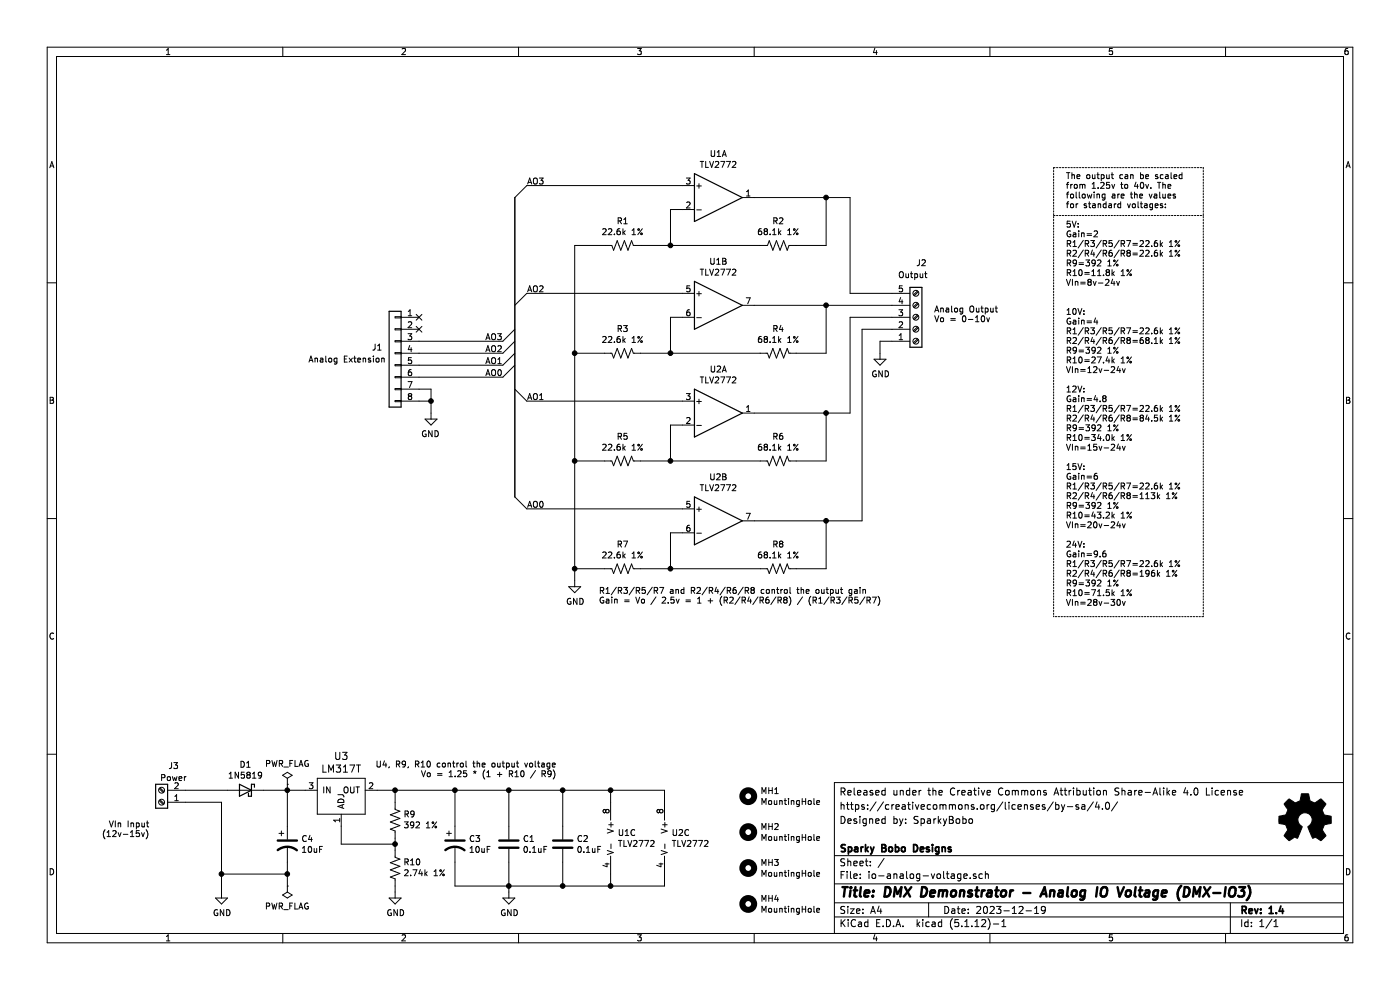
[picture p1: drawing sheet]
EESchema Schematic File Version 4
LIBS:io-analog-voltage-cache
EELAYER 26 0
EELAYER END
$Descr A4 11693 8268
encoding utf-8
Sheet 1 1
Title "DMX Demonstrator - Analog IO Voltage (DMX-IO3)"
Date "2023-12-19"
Rev "1.4"
Comp "Crazy Giraffe Software"
Comment1 ""
Comment2 "Designed by: SparkyBobo"
Comment3 "https://creativecommons.org/licenses/by-sa/4.0/"
Comment4 "Released under the Creative Commons Attribution Share-Alike 4.0 License"
$EndDescr
Wire Wire Line
	2400 7300 1850 7300
Wire Wire Line
	2400 7400 2400 7300
$Comp
L power:PWR_FLAG #FLG?
U 1 1
P 2400 7400
AR Path="/647E1209/647F56D0" Ref="#FLG?"  Part="1" 
AR Path="/647F56D0" Ref="#FLG0101"  Part="1" 
F 0 "#FLG0101" H 2400 7475 50  0001 C CNN
F 1 "PWR_FLAG" H 2400 7573 50  0000 C CNN
F 2 "" H 2400 7400 50  0001 C CNN
F 3 "~" H 2400 7400 50  0001 C CNN
	1    2400 7400
	-1   0    0    1   
$EndComp
$Comp
L power:GND #PWR?
U 1 1
P 7350 2950
AR Path="/647E1209/647F56EC" Ref="#PWR?"  Part="1" 
AR Path="/647F56EC" Ref="#PWR0104"  Part="1" 
F 0 "#PWR0104" H 7350 2700 50  0001 C CNN
F 1 "GND" H 7355 2777 50  0000 C CNN
F 2 "" H 7350 2950 50  0001 C CNN
F 3 "" H 7350 2950 50  0001 C CNN
	1    7350 2950
	1    0    0    -1  
$EndComp
Wire Wire Line
	7350 2950 7350 2850
$Comp
L Connector:Screw_Terminal_01x05 J?
U 1 1
P 7650 2650
AR Path="/647E1209/647F56F3" Ref="J?"  Part="1" 
AR Path="/647F56F3" Ref="J2"  Part="1" 
F 0 "J2" H 7650 2200 50  0000 L CNN
F 1 "Output" H 7500 2300 50  0000 L CNN
F 2 "Connector_Phoenix_MC:PhoenixContact_MC_1,5_5-G-3.81_1x05_P3.81mm_Horizontal" H 7650 2650 50  0001 C CNN
F 3 "~" H 7650 2650 50  0001 C CNN
F 4 "277-1109-ND" H 9100 3150 50  0001 C CNN "Digi-Key_PN"
F 5 "en/products/detail/phoenix-contact/1757271/260477" H 9100 3150 50  0001 C CNN "DK_Detail_Page"
F 6 "651-1757271" H 9100 3150 50  0001 C CNN "MO_PN"
F 7 "https://www.mouser.com/ProductDetail/Phoenix-Contact/1757271?qs=uD%2FdkN7XIa3szA65xzhSaQ%3D%3D" H 9100 3150 50  0001 C CNN "MO_Detail_Page"
F 8 "Screw Terminal" H 7650 2650 50  0001 C CNN "Description"
	1    7650 2650
	1    0    0    1   
$EndComp
$Comp
L Device:CP1 C?
U 1 1
P 3800 7050
AR Path="/647E1209/647F56FA" Ref="C?"  Part="1" 
AR Path="/647F56FA" Ref="C3"  Part="1" 
F 0 "C3" H 3915 7096 50  0000 L CNN
F 1 "10uF" H 3915 7005 50  0000 L CNN
F 2 "Capacitor_THT:CP_Radial_D5.0mm_P2.50mm" H 3800 7050 50  0001 C CNN
F 3 "~" H 3800 7050 50  0001 C CNN
F 4 "COM-00523" H 4650 7000 50  0001 C CNN "SP_PN"
F 5 "https://www.sparkfun.com/products/523" H 4650 7000 50  0001 C CNN "SP_Detail_Page"
F 6 "2195" H 4650 7000 50  0001 C CNN "AF_PN"
F 7 "https://www.adafruit.com/product/2195" H 4650 7000 50  0001 C CNN "AF_Detail_Page"
F 8 "P10425CT-ND" H 4650 7000 50  0001 C CNN "Digi-Key_PN"
F 9 "en/products/detail/panasonic-electronic-components/ECA-1HM100I/268510" H 4650 7000 50  0001 C CNN "DK_Detail_Page"
F 10 "667-ECA-1HM100I" H 4650 7000 50  0001 C CNN "MO_PN"
F 11 "https://www.mouser.com/ProductDetail/Panasonic/ECA-1HM100I" H 4650 7000 50  0001 C CNN "MO_Detail_Page"
F 12 "ECA-1HM100I" H 4650 7000 50  0001 C CNN "NW_PN"
F 13 "https://www.newark.com/panasonic/eca-1hm100i/aluminum-electrolytic-capacitor/dp/48W7714?" H 4650 7000 50  0001 C CNN "NW_Page_Detail"
F 14 "Filter Capacitor" H 3800 7050 50  0001 C CNN "Description"
	1    3800 7050
	1    0    0    -1  
$EndComp
$Comp
L dk_PMIC-Voltage-Regulators-Linear:LM317T U?
U 1 1
P 2850 6600
AR Path="/647E1209/647F570A" Ref="U?"  Part="1" 
AR Path="/647F570A" Ref="U3"  Part="1" 
F 0 "U3" H 2850 6887 60  0000 C CNN
F 1 "LM317T" H 2850 6781 60  0000 C CNN
F 2 "Package_TO_SOT_THT:TO-220-3_Horizontal_TabDown" H 3050 6800 60  0001 L CNN
F 3 "http://www.st.com/content/ccc/resource/technical/document/datasheet/group1/a0/db/e6/9b/6f/9c/45/7b/CD00000455/files/CD00000455.pdf/jcr:content/translations/en.CD00000455.pdf" H 3050 6900 60  0001 L CNN
F 4 "497-1575-5-ND" H 3050 7000 60  0001 L CNN "Digi-Key_PN"
F 5 "LM317T" H 3050 7100 60  0001 L CNN "MPN"
F 6 "Integrated Circuits (ICs)" H 3050 7200 60  0001 L CNN "Category"
F 7 "PMIC - Voltage Regulators - Linear" H 3050 7300 60  0001 L CNN "Family"
F 8 "http://www.st.com/content/ccc/resource/technical/document/datasheet/group1/a0/db/e6/9b/6f/9c/45/7b/CD00000455/files/CD00000455.pdf/jcr:content/translations/en.CD00000455.pdf" H 3050 7400 60  0001 L CNN "DK_Datasheet_Link"
F 9 "/product-detail/en/stmicroelectronics/LM317T/497-1575-5-ND/591677" H 3050 7500 60  0001 L CNN "DK_Detail_Page"
F 10 "IC REG LIN POS ADJ 1.5A TO220AB" H 3050 7600 60  0001 L CNN "Description"
F 11 "STMicroelectronics" H 3050 7700 60  0001 L CNN "Manufacturer"
F 12 "Active" H 3050 7800 60  0001 L CNN "Status"
F 13 "511-LM317T" H 2950 6650 50  0001 C CNN "MO_PN"
F 14 "https://www.mouser.com/ProductDetail/STMicroelectronics/LM317T?qs=swDD%252BF%252Bps7c8uLyY%252B3mJJw%3D%3D" H 2950 6650 50  0001 C CNN "MO_Detail_Page"
	1    2850 6600
	1    0    0    -1  
$EndComp
$Comp
L Device:R_US R?
U 1 1
P 3300 6850
AR Path="/647E1209/647F5711" Ref="R?"  Part="1" 
AR Path="/647F5711" Ref="R9"  Part="1" 
F 0 "R9" H 3232 6804 50  0000 R CNN
F 1 "392 1%" H 3232 6895 50  0000 R CNN
F 2 "Resistor_THT:R_Axial_DIN0207_L6.3mm_D2.5mm_P10.16mm_Horizontal" V 3340 6840 50  0001 C CNN
F 3 "~" H 3300 6850 50  0001 C CNN
F 4 "392XBK-ND" H 3400 6900 50  0001 C CNN "Digi-Key_PN"
F 5 "en/products/detail/yageo/MFR-25FBF52-392R/12919" H 3400 6900 50  0001 C CNN "DK_Detail_Page"
F 6 "603-MFR-25FBF52-392R" H 3400 6900 50  0001 C CNN "MO_PN"
F 7 "https://www.mouser.com/ProductDetail/YAGEO/MFR-25FBF52-392R?qs=oAGoVhmvjhy6pvrooMNCwg%3D%3D" H 3400 6900 50  0001 C CNN "MO_Detail_Page"
	1    3300 6850
	-1   0    0    1   
$EndComp
$Comp
L Device:R_US R?
U 1 1
P 3300 7250
AR Path="/647E1209/647F5718" Ref="R?"  Part="1" 
AR Path="/647F5718" Ref="R10"  Part="1" 
F 0 "R10" H 3232 7204 50  0000 R CNN
F 1 "2.74k 1%" H 3232 7295 50  0000 R CNN
F 2 "Resistor_THT:R_Axial_DIN0207_L6.3mm_D2.5mm_P10.16mm_Horizontal" V 3340 7240 50  0001 C CNN
F 3 "~" H 3300 7250 50  0001 C CNN
F 4 "13-MFR-25FRF52-2K74TR-ND" H 3400 7300 50  0001 C CNN "Digi-Key_PN"
F 5 "en/products/detail/yageo/MFR-25FRF52-2K74/14933" H 3400 7300 50  0001 C CNN "DK_Detail_Page"
F 6 "603-MFR-25FRF52-2K74" H 3400 7300 50  0001 C CNN "MO_PN"
F 7 "https://www.mouser.com/ProductDetail/YAGEO/MFR-25FRF52-2K74?qs=oAGoVhmvjhwhcYVvwkvvFg%3D%3D" H 3400 7300 50  0001 C CNN "MO_Detail_Page"
	1    3300 7250
	-1   0    0    1   
$EndComp
Wire Wire Line
	3150 6600 3300 6600
Wire Wire Line
	3300 6700 3300 6600
Connection ~ 3300 6600
Wire Wire Line
	3300 6600 3800 6600
Wire Wire Line
	3300 7000 3300 7050
Wire Wire Line
	3300 7050 2850 7050
Wire Wire Line
	2850 7050 2850 6900
Connection ~ 3300 7050
Wire Wire Line
	3300 7050 3300 7100
$Comp
L power:GND #PWR?
U 1 1
P 3300 7450
AR Path="/647E1209/647F5728" Ref="#PWR?"  Part="1" 
AR Path="/647F5728" Ref="#PWR0105"  Part="1" 
F 0 "#PWR0105" H 3300 7200 50  0001 C CNN
F 1 "GND" H 3305 7277 50  0000 C CNN
F 2 "" H 3300 7450 50  0001 C CNN
F 3 "" H 3300 7450 50  0001 C CNN
	1    3300 7450
	1    0    0    -1  
$EndComp
Wire Wire Line
	3300 7450 3300 7400
Wire Wire Line
	3800 6900 3800 6600
$Comp
L Device:C C?
U 1 1
P 4250 7050
AR Path="/647E1209/647F5730" Ref="C?"  Part="1" 
AR Path="/647F5730" Ref="C1"  Part="1" 
F 0 "C1" H 4365 7096 50  0000 L CNN
F 1 "0.1uF" H 4365 7005 50  0000 L CNN
F 2 "Capacitor_THT:C_Rect_L4.6mm_W2.0mm_P2.50mm_MKS02_FKP02" H 4288 6900 50  0001 C CNN
F 3 "~" H 4250 7050 50  0001 C CNN
F 4 "Decoupling Capacitor" H 1950 7000 50  0001 C CNN "Description"
F 5 "https://www.sparkfun.com/products/8375" H 1950 7000 50  0001 C CNN "SP_Detail_Page"
F 6 "COM-08375" H 1950 7000 50  0001 C CNN "SP_PN"
F 7 "753" H 1950 7000 50  0001 C CNN "AF_PN"
F 8 "https://www.adafruit.com/product/753" H 1950 7000 50  0001 C CNN "AF_Detail_Page"
F 9 "https://www.newark.com/kemet/c315c104m5u5ta/capacitor-mlcc-z5u-100nf-50v-radial/dp/39K6432" H 1950 7000 50  0001 C CNN "NW_Detail_Page"
F 10 "13K6284" H 1950 7000 50  0001 C CNN "NW_PN"
F 11 "80-C320C104K5R7301" H 1950 7000 50  0001 C CNN "MO_PN"
F 12 "https://www.mouser.com/ProductDetail/KEMET/C320C104K5R5TA7301/?qs=cWONFOU2MXytiO%2Fz22pl%252Bg%3D%3D" H 1950 7000 50  0001 C CNN "MO_Detail_Page"
	1    4250 7050
	1    0    0    -1  
$EndComp
Wire Wire Line
	4250 6900 4250 6600
$Comp
L Graphic:Logo_Open_Hardware_Small #LOGO?
U 1 1
P 10900 6850
AR Path="/647E1209/647F577B" Ref="#LOGO?"  Part="1" 
AR Path="/647F577B" Ref="#LOGO1"  Part="1" 
F 0 "#LOGO1" H 10900 7125 50  0001 C CNN
F 1 "Logo_Open_Hardware_Small" H 10900 6625 50  0001 C CNN
F 2 "" H 10900 6850 50  0001 C CNN
F 3 "~" H 10900 6850 50  0001 C CNN
	1    10900 6850
	1    0    0    -1  
$EndComp
Wire Wire Line
	7350 2850 7450 2850
Wire Wire Line
	7450 2450 7100 2450
Wire Wire Line
	7100 2450 7100 1650
Wire Wire Line
	7450 2650 7100 2650
Wire Wire Line
	7100 2650 7100 3450
Wire Wire Line
	7450 2750 7200 2750
Wire Wire Line
	7200 2750 7200 4350
$Comp
L power:GND #PWR?
U 1 1
P 4250 7450
AR Path="/647E1209/647F5798" Ref="#PWR?"  Part="1" 
AR Path="/647F5798" Ref="#PWR0110"  Part="1" 
F 0 "#PWR0110" H 4250 7200 50  0001 C CNN
F 1 "GND" H 4255 7277 50  0000 C CNN
F 2 "" H 4250 7450 50  0001 C CNN
F 3 "" H 4250 7450 50  0001 C CNN
	1    4250 7450
	1    0    0    -1  
$EndComp
Wire Wire Line
	4250 7450 4250 7400
$Comp
L Mechanical:MountingHole MH?
U 1 1
P 6250 6950
AR Path="/647E1209/647F57D8" Ref="MH?"  Part="1" 
AR Path="/647F57D8" Ref="MH2"  Part="1" 
F 0 "MH2" H 6350 6996 50  0000 L CNN
F 1 "MountingHole" H 6350 6905 50  0000 L CNN
F 2 "MountingHole:MountingHole_3.2mm_M3" H 6250 6950 50  0001 C CNN
F 3 "~" H 6250 6950 50  0001 C CNN
	1    6250 6950
	1    0    0    -1  
$EndComp
$Comp
L Mechanical:MountingHole MH?
U 1 1
P 6250 7250
AR Path="/647E1209/647F57DF" Ref="MH?"  Part="1" 
AR Path="/647F57DF" Ref="MH3"  Part="1" 
F 0 "MH3" H 6350 7296 50  0000 L CNN
F 1 "MountingHole" H 6350 7205 50  0000 L CNN
F 2 "MountingHole:MountingHole_3.2mm_M3" H 6250 7250 50  0001 C CNN
F 3 "~" H 6250 7250 50  0001 C CNN
	1    6250 7250
	1    0    0    -1  
$EndComp
$Comp
L Mechanical:MountingHole MH?
U 1 1
P 6250 7550
AR Path="/647E1209/647F57E6" Ref="MH?"  Part="1" 
AR Path="/647F57E6" Ref="MH4"  Part="1" 
F 0 "MH4" H 6350 7596 50  0000 L CNN
F 1 "MountingHole" H 6350 7505 50  0000 L CNN
F 2 "MountingHole:MountingHole_3.2mm_M3" H 6250 7550 50  0001 C CNN
F 3 "~" H 6250 7550 50  0001 C CNN
	1    6250 7550
	1    0    0    -1  
$EndComp
$Comp
L Mechanical:MountingHole MH?
U 1 1
P 6250 6650
AR Path="/647E1209/647F57ED" Ref="MH?"  Part="1" 
AR Path="/647F57ED" Ref="MH1"  Part="1" 
F 0 "MH1" H 6350 6696 50  0000 L CNN
F 1 "MountingHole" H 6350 6605 50  0000 L CNN
F 2 "MountingHole:MountingHole_3.2mm_M3" H 6250 6650 50  0001 C CNN
F 3 "~" H 6250 6650 50  0001 C CNN
	1    6250 6650
	1    0    0    -1  
$EndComp
Entry Wire Line
	4300 1650 4400 1550
Entry Wire Line
	4300 2550 4400 2450
Entry Wire Line
	4300 3250 4400 3350
Entry Wire Line
	4300 4150 4400 4250
Text Label 4400 4250 0    50   ~ 0
AO0
Text Label 4400 3350 0    50   ~ 0
AO1
Text Label 4400 2450 0    50   ~ 0
AO2
Text Label 4400 1550 0    50   ~ 0
AO3
Wire Wire Line
	6300 3450 6900 3450
Wire Wire Line
	6300 1650 6900 1650
$Comp
L Device:R_US R?
U 1 1
P 5200 2950
AR Path="/64798DC1/647F58BE" Ref="R?"  Part="1" 
AR Path="/647F58BE" Ref="R3"  Part="1" 
AR Path="/647E1209/647F58BE" Ref="R?"  Part="1" 
F 0 "R3" V 4995 2950 50  0000 C CNN
F 1 "22.6k 1%" V 5086 2950 50  0000 C CNN
F 2 "Resistor_THT:R_Axial_DIN0207_L6.3mm_D2.5mm_P10.16mm_Horizontal" V 5240 2940 50  0001 C CNN
F 3 "~" H 5200 2950 50  0001 C CNN
F 4 "22.6KXBK-ND" V 5200 2050 50  0001 C CNN "Digi-Key_PN"
F 5 "en/products/detail/yageo/MFR-25FBF52-22K6/13286" V 5200 2050 50  0001 C CNN "DK_Detail_Page"
F 6 "603-MFR-25FBF52-22K6" V 5200 2050 50  0001 C CNN "MO_PN"
F 7 "https://www.mouser.com/ProductDetail/YAGEO/MFR-25FBF52-22K6?qs=oAGoVhmvjhyqOVvYs9FeFg%3D%3D" V 5200 2050 50  0001 C CNN "MO_Detail_Page"
	1    5200 2950
	0    -1   1    0   
$EndComp
$Comp
L Device:R_US R?
U 1 1
P 6500 2950
AR Path="/64798DC1/647F58C5" Ref="R?"  Part="1" 
AR Path="/647F58C5" Ref="R4"  Part="1" 
AR Path="/647E1209/647F58C5" Ref="R?"  Part="1" 
F 0 "R4" V 6295 2950 50  0000 C CNN
F 1 "68.1k 1%" V 6386 2950 50  0000 C CNN
F 2 "Resistor_THT:R_Axial_DIN0207_L6.3mm_D2.5mm_P10.16mm_Horizontal" V 6540 2940 50  0001 C CNN
F 3 "~" H 6500 2950 50  0001 C CNN
F 4 "68.1KXBK-ND" V 6500 2050 50  0001 C CNN "Digi-Key_PN"
F 5 "en/products/detail/yageo/MFR-25FBF52-68K1/13440" V 6500 2050 50  0001 C CNN "DK_Detail_Page"
F 6 "603-MFR-25FBF52-68K1" V 6500 2050 50  0001 C CNN "MO_PN"
F 7 "https://www.mouser.com/ProductDetail/YAGEO/MFR-25FBF52-68K1?qs=oAGoVhmvjhxWiKYWiCojiA%3D%3D" V 6500 2050 50  0001 C CNN "MO_Detail_Page"
	1    6500 2950
	0    -1   1    0   
$EndComp
Wire Wire Line
	5350 2950 5600 2950
Wire Wire Line
	5700 2650 5600 2650
Wire Wire Line
	5600 2650 5600 2950
Connection ~ 5600 2950
Wire Wire Line
	5600 2950 6350 2950
Wire Wire Line
	6300 2550 6900 2550
Wire Wire Line
	6900 2550 6900 2950
Wire Wire Line
	6900 2950 6650 2950
$Comp
L Device:R_US R?
U 1 1
P 5200 2050
AR Path="/64798DC1/647F58D4" Ref="R?"  Part="1" 
AR Path="/647F58D4" Ref="R1"  Part="1" 
AR Path="/647E1209/647F58D4" Ref="R?"  Part="1" 
F 0 "R1" V 4995 2050 50  0000 C CNN
F 1 "22.6k 1%" V 5086 2050 50  0000 C CNN
F 2 "Resistor_THT:R_Axial_DIN0207_L6.3mm_D2.5mm_P10.16mm_Horizontal" V 5240 2040 50  0001 C CNN
F 3 "~" H 5200 2050 50  0001 C CNN
F 4 "22.6KXBK-ND" V 5200 2050 50  0001 C CNN "Digi-Key_PN"
F 5 "en/products/detail/yageo/MFR-25FBF52-22K6/13286" V 5200 2050 50  0001 C CNN "DK_Detail_Page"
F 6 "603-MFR-25FBF52-22K6" V 5200 2050 50  0001 C CNN "MO_PN"
F 7 "https://www.mouser.com/ProductDetail/YAGEO/MFR-25FBF52-22K6?qs=oAGoVhmvjhyqOVvYs9FeFg%3D%3D" V 5200 2050 50  0001 C CNN "MO_Detail_Page"
	1    5200 2050
	0    -1   1    0   
$EndComp
$Comp
L Device:R_US R?
U 1 1
P 6500 2050
AR Path="/64798DC1/647F58DB" Ref="R?"  Part="1" 
AR Path="/647F58DB" Ref="R2"  Part="1" 
AR Path="/647E1209/647F58DB" Ref="R?"  Part="1" 
F 0 "R2" V 6295 2050 50  0000 C CNN
F 1 "68.1k 1%" V 6386 2050 50  0000 C CNN
F 2 "Resistor_THT:R_Axial_DIN0207_L6.3mm_D2.5mm_P10.16mm_Horizontal" V 6540 2040 50  0001 C CNN
F 3 "~" H 6500 2050 50  0001 C CNN
F 4 "68.1KXBK-ND" V 6500 2050 50  0001 C CNN "Digi-Key_PN"
F 5 "en/products/detail/yageo/MFR-25FBF52-68K1/13440" V 6500 2050 50  0001 C CNN "DK_Detail_Page"
F 6 "603-MFR-25FBF52-68K1" V 6500 2050 50  0001 C CNN "MO_PN"
F 7 "https://www.mouser.com/ProductDetail/YAGEO/MFR-25FBF52-68K1?qs=oAGoVhmvjhxWiKYWiCojiA%3D%3D" V 6500 2050 50  0001 C CNN "MO_Detail_Page"
	1    6500 2050
	0    1    1    0   
$EndComp
Wire Wire Line
	5350 2050 5600 2050
Wire Wire Line
	5700 1750 5600 1750
Wire Wire Line
	5600 1750 5600 2050
Connection ~ 5600 2050
Wire Wire Line
	5600 2050 6350 2050
$Comp
L Device:R_US R?
U 1 1
P 5200 4750
AR Path="/64798DC1/647F58E7" Ref="R?"  Part="1" 
AR Path="/647F58E7" Ref="R7"  Part="1" 
AR Path="/647E1209/647F58E7" Ref="R?"  Part="1" 
F 0 "R7" V 4995 4750 50  0000 C CNN
F 1 "22.6k 1%" V 5086 4750 50  0000 C CNN
F 2 "Resistor_THT:R_Axial_DIN0207_L6.3mm_D2.5mm_P10.16mm_Horizontal" V 5240 4740 50  0001 C CNN
F 3 "~" H 5200 4750 50  0001 C CNN
F 4 "22.6KXBK-ND" V 5200 2050 50  0001 C CNN "Digi-Key_PN"
F 5 "en/products/detail/yageo/MFR-25FBF52-22K6/13286" V 5200 2050 50  0001 C CNN "DK_Detail_Page"
F 6 "603-MFR-25FBF52-22K6" V 5200 2050 50  0001 C CNN "MO_PN"
F 7 "https://www.mouser.com/ProductDetail/YAGEO/MFR-25FBF52-22K6?qs=oAGoVhmvjhyqOVvYs9FeFg%3D%3D" V 5200 2050 50  0001 C CNN "MO_Detail_Page"
	1    5200 4750
	0    -1   1    0   
$EndComp
$Comp
L Device:R_US R?
U 1 1
P 6500 4750
AR Path="/64798DC1/647F58EE" Ref="R?"  Part="1" 
AR Path="/647F58EE" Ref="R8"  Part="1" 
AR Path="/647E1209/647F58EE" Ref="R?"  Part="1" 
F 0 "R8" V 6295 4750 50  0000 C CNN
F 1 "68.1k 1%" V 6386 4750 50  0000 C CNN
F 2 "Resistor_THT:R_Axial_DIN0207_L6.3mm_D2.5mm_P10.16mm_Horizontal" V 6540 4740 50  0001 C CNN
F 3 "~" H 6500 4750 50  0001 C CNN
F 4 "68.1KXBK-ND" V 6500 2050 50  0001 C CNN "Digi-Key_PN"
F 5 "en/products/detail/yageo/MFR-25FBF52-68K1/13440" V 6500 2050 50  0001 C CNN "DK_Detail_Page"
F 6 "603-MFR-25FBF52-68K1" V 6500 2050 50  0001 C CNN "MO_PN"
F 7 "https://www.mouser.com/ProductDetail/YAGEO/MFR-25FBF52-68K1?qs=oAGoVhmvjhxWiKYWiCojiA%3D%3D" V 6500 2050 50  0001 C CNN "MO_Detail_Page"
	1    6500 4750
	0    -1   1    0   
$EndComp
Wire Wire Line
	5350 4750 5600 4750
Wire Wire Line
	5700 4450 5600 4450
Wire Wire Line
	5600 4450 5600 4750
Connection ~ 5600 4750
Wire Wire Line
	5600 4750 6350 4750
Wire Wire Line
	6300 4350 6900 4350
Wire Wire Line
	6900 4350 6900 4750
Wire Wire Line
	6900 4750 6650 4750
$Comp
L Device:R_US R?
U 1 1
P 5200 3850
AR Path="/64798DC1/647F58FD" Ref="R?"  Part="1" 
AR Path="/647F58FD" Ref="R5"  Part="1" 
AR Path="/647E1209/647F58FD" Ref="R?"  Part="1" 
F 0 "R5" V 4995 3850 50  0000 C CNN
F 1 "22.6k 1%" V 5086 3850 50  0000 C CNN
F 2 "Resistor_THT:R_Axial_DIN0207_L6.3mm_D2.5mm_P10.16mm_Horizontal" V 5240 3840 50  0001 C CNN
F 3 "~" H 5200 3850 50  0001 C CNN
F 4 "22.6KXBK-ND" V 5200 2050 50  0001 C CNN "Digi-Key_PN"
F 5 "en/products/detail/yageo/MFR-25FBF52-22K6/13286" V 5200 2050 50  0001 C CNN "DK_Detail_Page"
F 6 "603-MFR-25FBF52-22K6" V 5200 2050 50  0001 C CNN "MO_PN"
F 7 "https://www.mouser.com/ProductDetail/YAGEO/MFR-25FBF52-22K6?qs=oAGoVhmvjhyqOVvYs9FeFg%3D%3D" V 5200 2050 50  0001 C CNN "MO_Detail_Page"
	1    5200 3850
	0    -1   1    0   
$EndComp
$Comp
L Device:R_US R?
U 1 1
P 6500 3850
AR Path="/64798DC1/647F5904" Ref="R?"  Part="1" 
AR Path="/647F5904" Ref="R6"  Part="1" 
AR Path="/647E1209/647F5904" Ref="R?"  Part="1" 
F 0 "R6" V 6295 3850 50  0000 C CNN
F 1 "68.1k 1%" V 6386 3850 50  0000 C CNN
F 2 "Resistor_THT:R_Axial_DIN0207_L6.3mm_D2.5mm_P10.16mm_Horizontal" V 6540 3840 50  0001 C CNN
F 3 "~" H 6500 3850 50  0001 C CNN
F 4 "68.1KXBK-ND" V 6500 2050 50  0001 C CNN "Digi-Key_PN"
F 5 "en/products/detail/yageo/MFR-25FBF52-68K1/13440" V 6500 2050 50  0001 C CNN "DK_Detail_Page"
F 6 "603-MFR-25FBF52-68K1" V 6500 2050 50  0001 C CNN "MO_PN"
F 7 "https://www.mouser.com/ProductDetail/YAGEO/MFR-25FBF52-68K1?qs=oAGoVhmvjhxWiKYWiCojiA%3D%3D" V 6500 2050 50  0001 C CNN "MO_Detail_Page"
	1    6500 3850
	0    -1   1    0   
$EndComp
Wire Wire Line
	5350 3850 5600 3850
Wire Wire Line
	5700 3550 5600 3550
Wire Wire Line
	5600 3550 5600 3850
Connection ~ 5600 3850
Wire Wire Line
	5600 3850 6350 3850
Wire Wire Line
	5050 2050 4800 2050
Wire Wire Line
	4800 2050 4800 2950
Wire Wire Line
	5050 4750 4800 4750
Connection ~ 4800 4750
Wire Wire Line
	4800 4750 4800 4850
Wire Wire Line
	5050 2950 4800 2950
Connection ~ 4800 2950
Wire Wire Line
	4800 2950 4800 3850
Wire Wire Line
	5050 3850 4800 3850
Connection ~ 4800 3850
Wire Wire Line
	4800 3850 4800 4750
Wire Wire Line
	6900 3450 6900 3850
Wire Wire Line
	6900 3850 6650 3850
Wire Wire Line
	6650 2050 6900 2050
Wire Wire Line
	6900 2050 6900 1650
$Comp
L power:GND #PWR?
U 1 1
P 4800 4850
AR Path="/64798DC1/647F5923" Ref="#PWR?"  Part="1" 
AR Path="/647F5923" Ref="#PWR0115"  Part="1" 
AR Path="/647E1209/647F5923" Ref="#PWR?"  Part="1" 
F 0 "#PWR0115" H 4800 4600 50  0001 C CNN
F 1 "GND" H 4805 4677 50  0000 C CNN
F 2 "" H 4800 4850 50  0001 C CNN
F 3 "" H 4800 4850 50  0001 C CNN
	1    4800 4850
	1    0    0    -1  
$EndComp
$Comp
L Diode:1N5819 D?
U 1 1
P 2050 6600
AR Path="/64798DC1/647F593E" Ref="D?"  Part="1" 
AR Path="/647F593E" Ref="D1"  Part="1" 
AR Path="/647E1209/647F593E" Ref="D?"  Part="1" 
F 0 "D1" H 2050 6816 50  0000 C CNN
F 1 "1N5819" H 2050 6725 50  0000 C CNN
F 2 "Diode_THT:D_DO-41_SOD81_P10.16mm_Horizontal" H 2050 6425 50  0001 C CNN
F 3 "http://www.vishay.com/docs/88525/1n5817.pdf" H 2050 6600 50  0001 C CNN
F 4 "COM-10926" H 2150 6650 50  0001 C CNN "SP_PN"
F 5 "https://www.sparkfun.com/products/10926" H 2150 6650 50  0001 C CNN "SP_Detail_Page"
F 6 "1N5819-E3/54GITR-ND" H 2150 6650 50  0001 C CNN "Digi-Key_PN"
F 7 "en/products/detail/vishay-general-semiconductor-diodes-division/1N5819-E3-54/1023527" H 2150 6650 50  0001 C CNN "DK_Detail_Page"
F 8 "625-1N5819-E3" H 2150 6650 50  0001 C CNN "MO_PN"
F 9 "https://www.mouser.com/ProductDetail/Vishay-General-Semiconductor/1N5819-E3-54?qs=7w0fSgRKp93guDuu%252B5hJ0Q%3D%3D" H 2150 6650 50  0001 C CNN "MO_Detail_Page"
F 10 "78K2616" H 2150 6650 50  0001 C CNN "NW_PN"
F 11 "https://www.newark.com/vishay/1n5819-e3-54/schottky-rectifier-1a-40v-do-204al/dp/78K2616?st=1n5819-e3/54" H 2150 6650 50  0001 C CNN "NW_Detail_Page"
F 12 "Reverse Voltage Protection" H 2050 6600 50  0001 C CNN "Description"
	1    2050 6600
	-1   0    0    -1  
$EndComp
Wire Wire Line
	2200 6600 2400 6600
$Comp
L power:PWR_FLAG #FLG?
U 1 1
P 2400 6550
AR Path="/64798DC1/647F5946" Ref="#FLG?"  Part="1" 
AR Path="/647F5946" Ref="#FLG0103"  Part="1" 
AR Path="/647E1209/647F5946" Ref="#FLG?"  Part="1" 
F 0 "#FLG0103" H 2400 6625 50  0001 C CNN
F 1 "PWR_FLAG" H 2400 6723 50  0000 C CNN
F 2 "" H 2400 6550 50  0001 C CNN
F 3 "~" H 2400 6550 50  0001 C CNN
	1    2400 6550
	1    0    0    -1  
$EndComp
Wire Wire Line
	2400 6550 2400 6600
Connection ~ 2400 6600
Wire Wire Line
	2400 6600 2550 6600
$Comp
L Connector:Screw_Terminal_01x02 J?
U 1 1
P 1350 6700
AR Path="/647946E8/647F594F" Ref="J?"  Part="1" 
AR Path="/647F594F" Ref="J3"  Part="1" 
AR Path="/64798DC1/647F594F" Ref="J?"  Part="1" 
AR Path="/647E1209/647F594F" Ref="J?"  Part="1" 
F 0 "J3" H 1250 6400 50  0000 C CNN
F 1 "Power" H 1250 6500 50  0000 C CNN
F 2 "Connector_Phoenix_MC:PhoenixContact_MC_1,5_2-G-3.81_1x02_P3.81mm_Horizontal" H 1350 6700 50  0001 C CNN
F 3 "~" H 1350 6700 50  0001 C CNN
F 4 "277-1106-ND" H 1450 6750 50  0001 C CNN "Digi-Key_PN"
F 5 "en/products/detail/phoenix-contact/1757242/260474" H 1450 6750 50  0001 C CNN "DK_Detail_Page"
F 6 "651-1757242" H 1450 6750 50  0001 C CNN "MO_PN"
F 7 "https://www.mouser.com/ProductDetail/Phoenix-Contact/1757242?qs=uD%2FdkN7XIa3Ejiz9qDxlzw%3D%3D" H 1450 6750 50  0001 C CNN "MO_Detail_Page"
F 8 "Screw Terminal" H 1350 6700 50  0001 C CNN "Description"
	1    1350 6700
	-1   0    0    1   
$EndComp
Wire Wire Line
	1850 7300 1850 6700
Wire Wire Line
	1550 6700 1850 6700
Connection ~ 1850 7300
$Comp
L power:GND #PWR?
U 1 1
P 1850 7450
AR Path="/6BB77A68/647F5969" Ref="#PWR?"  Part="1" 
AR Path="/64132440/6413313E/647F5969" Ref="#PWR?"  Part="1" 
AR Path="/647946E8/647F5969" Ref="#PWR?"  Part="1" 
AR Path="/647F5969" Ref="#PWR0116"  Part="1" 
AR Path="/64798DC1/647F5969" Ref="#PWR?"  Part="1" 
AR Path="/647E1209/647F5969" Ref="#PWR?"  Part="1" 
F 0 "#PWR0116" H 1850 7200 50  0001 C CNN
F 1 "GND" H 1855 7277 50  0000 C CNN
F 2 "" H 1850 7450 50  0001 C CNN
F 3 "" H 1850 7450 50  0001 C CNN
	1    1850 7450
	1    0    0    -1  
$EndComp
Connection ~ 6900 1650
Connection ~ 6900 2550
Connection ~ 6900 3450
Connection ~ 6900 4350
Wire Wire Line
	3800 7200 3800 7400
Wire Wire Line
	3800 6600 4250 6600
Connection ~ 3800 6600
Connection ~ 4250 6600
Wire Wire Line
	3800 7400 4250 7400
Connection ~ 4250 7400
Wire Wire Line
	4250 7400 4250 7200
Wire Wire Line
	6900 1650 7100 1650
Wire Wire Line
	6900 2550 7450 2550
Wire Wire Line
	6900 3450 7100 3450
Wire Wire Line
	6900 4350 7200 4350
Wire Wire Line
	4250 6600 4700 6600
Wire Wire Line
	4250 7400 4700 7400
Wire Notes Line
	8800 1800 10050 1800
Wire Notes Line
	10050 5150 8800 5150
Text Notes 5000 5050 0    50   ~ 0
R1/R3/R5/R7 and R2/R4/R6/R8 control the output gain\nGain = Vo / 2.5v = 1 + (R2/R4/R6/R8) / (R1/R3/R5/R7)
Text Notes 1250 7000 2    50   ~ 0
VIn Input\n(12v-15v)
Wire Wire Line
	4400 4250 5700 4250
Wire Wire Line
	4400 2450 5700 2450
Wire Wire Line
	4400 3350 5700 3350
Wire Wire Line
	4400 1550 5700 1550
Text Notes 8900 5150 0    50   ~ 0
The output can be scaled\nfrom 1.25v to 40v. The\nfollowing are the values\nfor standard voltages:\n\n5V:\nGain=2\nR1/R3/R5/R7=22.6k 1%\nR2/R4/R6/R8=22.6k 1%\nR9=392 1%\nR10=11.8k 1%\nVIn=8v-24v\n\n\n10V:\nGain=4\nR1/R3/R5/R7=22.6k 1%\nR2/R4/R6/R8=68.1k 1%\nR9=392 1%\nR10=27.4k 1%\nVIn=12v-24v\n\n12V:\nGain=4.8\nR1/R3/R5/R7=22.6k 1%\nR2/R4/R6/R8=84.5k 1%\nR9=392 1%\nR10=34.0k 1%\nVIn=15v-24v\n\n15V:\nGain=6\nR1/R3/R5/R7=22.6k 1%\nR2/R4/R6/R8=113k 1%\nR9=392 1%\nR10=43.2k 1%\nVIn=20v-24v\n\n24V:\nGain=9.6\nR1/R3/R5/R7=22.6k 1%\nR2/R4/R6/R8=196k 1%\nR9=392 1%\nR10=71.5k 1%\nVIn=28v-30v\n\n
Text Notes 7800 2700 0    50   ~ 0
Analog Output\nVo = 0-10v
Wire Notes Line
	8800 1400 10050 1400
Wire Notes Line
	10050 1400 10050 5150
Wire Notes Line
	8800 1400 8800 5150
$Comp
L Device:CP1 C?
U 1 1
P 2400 7050
AR Path="/647E1209/64B90521" Ref="C?"  Part="1" 
AR Path="/64B90521" Ref="C4"  Part="1" 
F 0 "C4" H 2515 7096 50  0000 L CNN
F 1 "10uF" H 2515 7005 50  0000 L CNN
F 2 "Capacitor_THT:CP_Radial_D5.0mm_P2.50mm" H 2400 7050 50  0001 C CNN
F 3 "~" H 2400 7050 50  0001 C CNN
F 4 "COM-00523" H 4650 7000 50  0001 C CNN "SP_PN"
F 5 "https://www.sparkfun.com/products/523" H 4650 7000 50  0001 C CNN "SP_Detail_Page"
F 6 "2195" H 4650 7000 50  0001 C CNN "AF_PN"
F 7 "https://www.adafruit.com/product/2195" H 4650 7000 50  0001 C CNN "AF_Detail_Page"
F 8 "P10425CT-ND" H 4650 7000 50  0001 C CNN "Digi-Key_PN"
F 9 "en/products/detail/panasonic-electronic-components/ECA-1HM100I/268510" H 4650 7000 50  0001 C CNN "DK_Detail_Page"
F 10 "667-ECA-1HM100I" H 4650 7000 50  0001 C CNN "MO_PN"
F 11 "https://www.mouser.com/ProductDetail/Panasonic/ECA-1HM100I" H 4650 7000 50  0001 C CNN "MO_Detail_Page"
F 12 "ECA-1HM100I" H 4650 7000 50  0001 C CNN "NW_PN"
F 13 "https://www.newark.com/panasonic/eca-1hm100i/aluminum-electrolytic-capacitor/dp/48W7714?" H 4650 7000 50  0001 C CNN "NW_Page_Detail"
F 14 "Filter Capacitor" H 2400 7050 50  0001 C CNN "Description"
	1    2400 7050
	1    0    0    -1  
$EndComp
Wire Wire Line
	2400 6600 2400 6900
Wire Wire Line
	2400 7200 2400 7300
Connection ~ 2400 7300
Text Notes 4650 6500 2    50   ~ 0
U4, R9, R10 control the output voltage\nVo = 1.25 * (1 + R10 / R9)
$Comp
L power:GND #PWR?
U 1 1
P 3600 3450
AR Path="/647E1209/6493AF5E" Ref="#PWR?"  Part="1" 
AR Path="/6493AF5E" Ref="#PWR0101"  Part="1" 
AR Path="/6492C404/6493AF5E" Ref="#PWR?"  Part="1" 
F 0 "#PWR0101" H 3600 3200 50  0001 C CNN
F 1 "GND" H 3605 3277 50  0000 C CNN
F 2 "" H 3600 3450 50  0001 C CNN
F 3 "" H 3600 3450 50  0001 C CNN
	1    3600 3450
	-1   0    0    -1  
$EndComp
Wire Wire Line
	3600 3450 3600 3350
Wire Wire Line
	3600 3350 3500 3350
Wire Wire Line
	3600 3350 3600 3250
Wire Wire Line
	3600 3250 3500 3250
Connection ~ 3600 3350
Wire Wire Line
	4200 2950 3500 2950
Wire Wire Line
	4200 2850 3500 2850
Wire Wire Line
	4200 3050 3500 3050
Wire Wire Line
	3500 3150 4200 3150
Text Label 4200 2850 2    50   ~ 0
AO3
Text Label 4200 2950 2    50   ~ 0
AO2
Text Label 4200 3050 2    50   ~ 0
AO1
Text Label 4200 3150 2    50   ~ 0
AO0
Entry Wire Line
	4200 2850 4300 2750
Entry Wire Line
	4200 2950 4300 2850
Entry Wire Line
	4200 3050 4300 2950
Entry Wire Line
	4200 3150 4300 3050
NoConn ~ 3500 2750
NoConn ~ 3500 2650
$Comp
L Connector_Generic:Conn_01x08 J1
U 1 1
P 3300 2950
F 0 "J1" H 3450 3000 50  0000 C CNN
F 1 "Analog Extension" H 3700 2900 50  0000 C CNN
F 2 "Connector_PinSocket_2.54mm:PinSocket_1x08_P2.54mm_Vertical" H 3300 2950 50  0001 C CNN
F 3 "~" H 3300 2950 50  0001 C CNN
F 4 "PRT-09279" H 3950 2100 50  0001 C CNN "SP_PN"
F 5 "https://www.sparkfun.com/products/9279" H 3950 2100 50  0001 C CNN "SP_Detail_Page"
F 6 "992-8FX1L-254MM" H 3950 2100 50  0001 C CNN "MO_PN"
F 7 "https://www.mouser.com/ProductDetail/Gravitech/8Fx1L-254mm?qs=fkzBJ5HM%252BdAyuablm941Ag%3D%3D" H 3950 2100 50  0001 C CNN "MO_Detail_Page"
F 8 "Arduino Stackable Header - 8 Pin" H 3950 2100 50  0001 C CNN "Description"
	1    3300 2950
	-1   0    0    -1  
$EndComp
Wire Wire Line
	5100 6600 5100 6700
Wire Wire Line
	5100 7400 5100 7300
Wire Wire Line
	4700 6600 5100 6600
Wire Wire Line
	4700 7400 5100 7400
Connection ~ 4700 6600
Connection ~ 4700 7400
$Comp
L CrazyGiraffe_DMXDemonstrator:TLV2772CP U1
U 1 1
P 6000 1650
F 0 "U1" H 6000 2017 50  0000 C CNN
F 1 "TLV2772" H 6000 1926 50  0000 C CNN
F 2 "Package_DIP:DIP-8_W7.62mm" H 6000 1650 50  0001 C CNN
F 3 "https://www.ti.com/lit/ds/slos209g/slos209g.pdf" H 6000 1650 50  0001 C CNN
F 4 "en/products/detail/texas-instruments/TLV2772CP/374329" H 0   0   50  0001 C CNN "DK_Detail_Page"
F 5 "296-7592-5-ND" H 0   0   50  0001 C CNN "Digi-Key_PN"
F 6 "https://www.mouser.com/ProductDetail/Texas-Instruments/TLV2772CP?qs=xJkDX%2FqrskNfjj3oeOxKDg%3D%3D" H 0   0   50  0001 C CNN "MO_Detail_Page"
F 7 "TLV2772CP" H 0   0   50  0001 C CNN "MO_PN"
F 8 "Rail-to-Rail Operational Amplifier" H 0   0   50  0001 C CNN "Description"
	1    6000 1650
	1    0    0    -1  
$EndComp
$Comp
L CrazyGiraffe_DMXDemonstrator:TLV2772CP U2
U 1 1
P 6000 3450
F 0 "U2" H 6000 3817 50  0000 C CNN
F 1 "TLV2772" H 6000 3726 50  0000 C CNN
F 2 "Package_DIP:DIP-8_W7.62mm" H 6000 3450 50  0001 C CNN
F 3 "https://www.ti.com/lit/ds/slos209g/slos209g.pdf" H 6000 3450 50  0001 C CNN
F 4 "en/products/detail/texas-instruments/TLV2772CP/374329" H 0   0   50  0001 C CNN "DK_Detail_Page"
F 5 "296-7592-5-ND" H 0   0   50  0001 C CNN "Digi-Key_PN"
F 6 "https://www.mouser.com/ProductDetail/Texas-Instruments/TLV2772CP?qs=xJkDX%2FqrskNfjj3oeOxKDg%3D%3D" H 0   0   50  0001 C CNN "MO_Detail_Page"
F 7 "TLV2772CP" H 0   0   50  0001 C CNN "MO_PN"
F 8 "Rail-to-Rail Operational Amplifier" H 0   0   50  0001 C CNN "Description"
	1    6000 3450
	1    0    0    -1  
$EndComp
$Comp
L CrazyGiraffe_DMXDemonstrator:TLV2772CP U1
U 2 1
P 6000 2550
F 0 "U1" H 6000 2917 50  0000 C CNN
F 1 "TLV2772" H 6000 2826 50  0000 C CNN
F 2 "Package_DIP:DIP-8_W7.62mm" H 6000 2550 50  0001 C CNN
F 3 "https://www.ti.com/lit/ds/slos209g/slos209g.pdf" H 6000 2550 50  0001 C CNN
F 4 "en/products/detail/texas-instruments/TLV2772CP/374329" H 0   0   50  0001 C CNN "DK_Detail_Page"
F 5 "296-7592-5-ND" H 0   0   50  0001 C CNN "Digi-Key_PN"
F 6 "https://www.mouser.com/ProductDetail/Texas-Instruments/TLV2772CP?qs=xJkDX%2FqrskNfjj3oeOxKDg%3D%3D" H 0   0   50  0001 C CNN "MO_Detail_Page"
F 7 "TLV2772CP" H 0   0   50  0001 C CNN "MO_PN"
F 8 "Rail-to-Rail Operational Amplifier" H 0   0   50  0001 C CNN "Description"
	2    6000 2550
	1    0    0    -1  
$EndComp
$Comp
L CrazyGiraffe_DMXDemonstrator:TLV2772CP U2
U 2 1
P 6000 4350
F 0 "U2" H 6000 4717 50  0000 C CNN
F 1 "TLV2772" H 6000 4626 50  0000 C CNN
F 2 "Package_DIP:DIP-8_W7.62mm" H 6000 4350 50  0001 C CNN
F 3 "https://www.ti.com/lit/ds/slos209g/slos209g.pdf" H 6000 4350 50  0001 C CNN
F 4 "en/products/detail/texas-instruments/TLV2772CP/374329" H 0   0   50  0001 C CNN "DK_Detail_Page"
F 5 "296-7592-5-ND" H 0   0   50  0001 C CNN "Digi-Key_PN"
F 6 "https://www.mouser.com/ProductDetail/Texas-Instruments/TLV2772CP?qs=xJkDX%2FqrskNfjj3oeOxKDg%3D%3D" H 0   0   50  0001 C CNN "MO_Detail_Page"
F 7 "TLV2772CP" H 0   0   50  0001 C CNN "MO_PN"
F 8 "Rail-to-Rail Operational Amplifier" H 0   0   50  0001 C CNN "Description"
	2    6000 4350
	1    0    0    -1  
$EndComp
Wire Wire Line
	5550 6600 5550 6700
Wire Wire Line
	5550 7400 5550 7300
Wire Wire Line
	5100 6600 5550 6600
Wire Wire Line
	5100 7400 5550 7400
Connection ~ 5100 6600
Connection ~ 5100 7400
$Comp
L Device:C C?
U 1 1
P 4700 7050
AR Path="/647E1209/65344754" Ref="C?"  Part="1" 
AR Path="/65344754" Ref="C2"  Part="1" 
F 0 "C2" H 4815 7096 50  0000 L CNN
F 1 "0.1uF" H 4815 7005 50  0000 L CNN
F 2 "Capacitor_THT:C_Rect_L4.6mm_W2.0mm_P2.50mm_MKS02_FKP02" H 4738 6900 50  0001 C CNN
F 3 "~" H 4700 7050 50  0001 C CNN
F 4 "Decoupling Capacitor" H 1950 7000 50  0001 C CNN "Description"
F 5 "https://www.sparkfun.com/products/8375" H 1950 7000 50  0001 C CNN "SP_Detail_Page"
F 6 "COM-08375" H 1950 7000 50  0001 C CNN "SP_PN"
F 7 "753" H 1950 7000 50  0001 C CNN "AF_PN"
F 8 "https://www.adafruit.com/product/753" H 1950 7000 50  0001 C CNN "AF_Detail_Page"
F 9 "https://www.newark.com/kemet/c315c104m5u5ta/capacitor-mlcc-z5u-100nf-50v-radial/dp/39K6432" H 1950 7000 50  0001 C CNN "NW_Detail_Page"
F 10 "13K6284" H 1950 7000 50  0001 C CNN "NW_PN"
F 11 "80-C320C104K5R7301" H 1950 7000 50  0001 C CNN "MO_PN"
F 12 "https://www.mouser.com/ProductDetail/KEMET/C320C104K5R5TA7301/?qs=cWONFOU2MXytiO%2Fz22pl%252Bg%3D%3D" H 1950 7000 50  0001 C CNN "MO_Detail_Page"
	1    4700 7050
	1    0    0    -1  
$EndComp
$Comp
L CrazyGiraffe_DMXDemonstrator:TLV2772CP U1
U 3 1
P 5200 7000
F 0 "U1" H 5158 7046 50  0000 L CNN
F 1 "TLV2772" H 5158 6955 50  0000 L CNN
F 2 "Package_DIP:DIP-8_W7.62mm" H 5200 7000 50  0001 C CNN
F 3 "https://www.ti.com/lit/ds/slos209g/slos209g.pdf" H 5200 7000 50  0001 C CNN
	3    5200 7000
	1    0    0    -1  
$EndComp
$Comp
L CrazyGiraffe_DMXDemonstrator:TLV2772CP U2
U 3 1
P 5650 7000
F 0 "U2" H 5608 7046 50  0000 L CNN
F 1 "TLV2772" H 5608 6955 50  0000 L CNN
F 2 "Package_DIP:DIP-8_W7.62mm" H 5650 7000 50  0001 C CNN
F 3 "https://www.ti.com/lit/ds/slos209g/slos209g.pdf" H 5650 7000 50  0001 C CNN
	3    5650 7000
	1    0    0    -1  
$EndComp
Wire Wire Line
	4700 7200 4700 7400
Wire Wire Line
	4700 6600 4700 6900
Wire Wire Line
	1550 6600 1900 6600
Wire Wire Line
	1850 7300 1850 7450
Wire Bus Line
	4300 1650 4300 4150
$EndSCHEMATC
